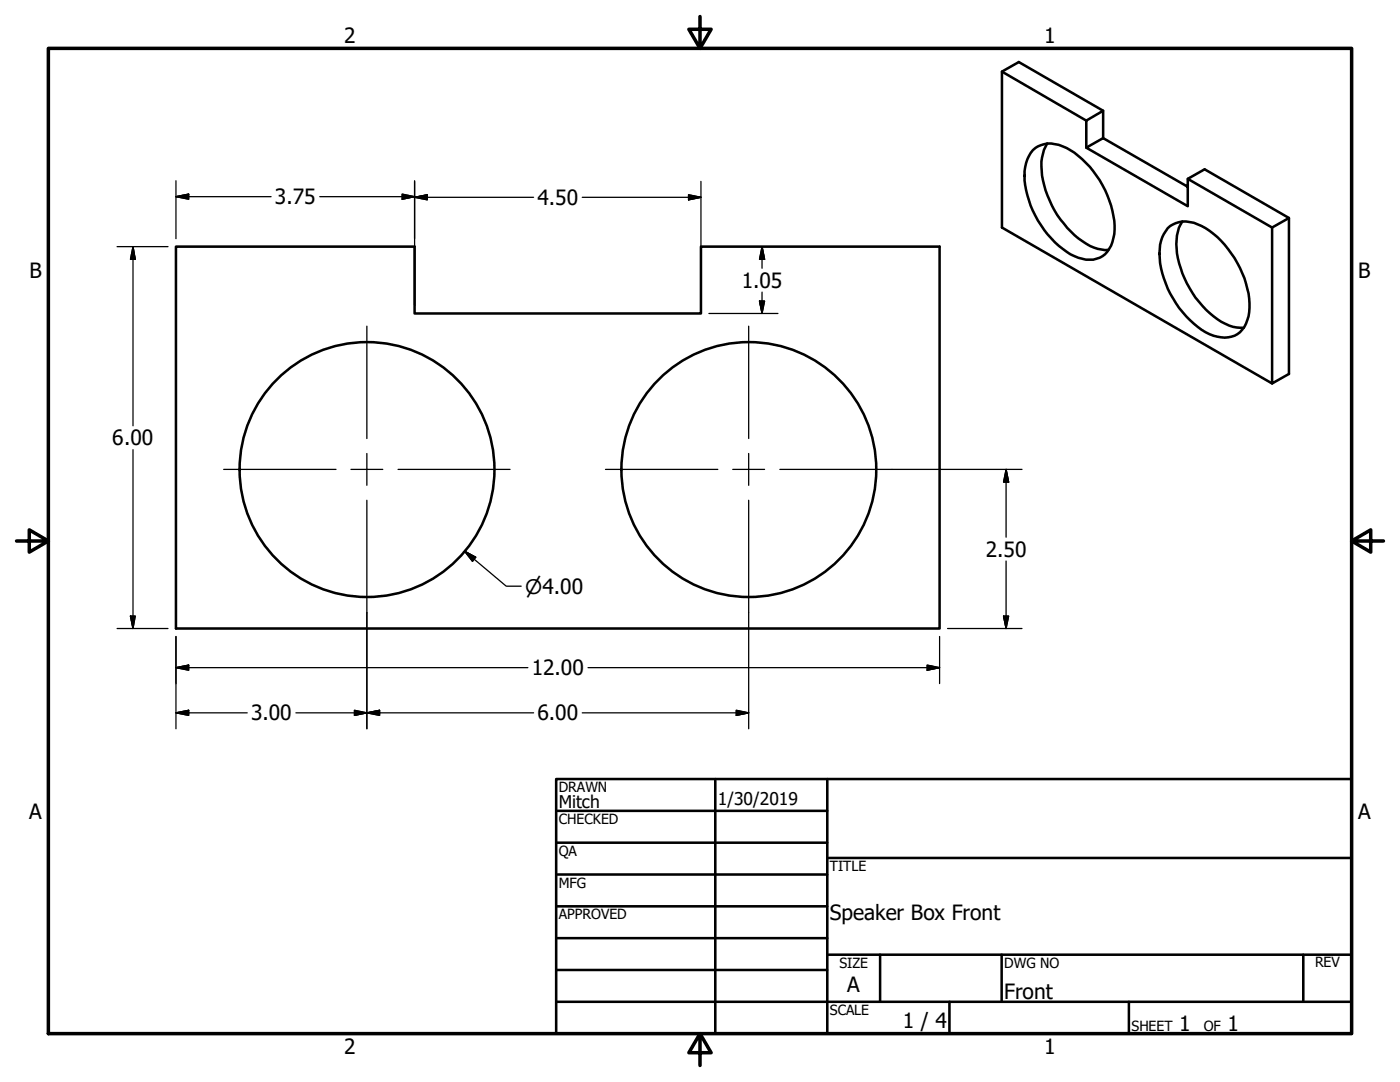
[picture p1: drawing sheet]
<svg xmlns="http://www.w3.org/2000/svg" width="279mm" height="216mm" viewBox="0 0 279 216" stroke-linecap="round" stroke-linejoin="round" font-family="sans-serif">
<!-- layer: Visible (ANSI) -->
<g fill="none" stroke="#000" stroke-width=".51">
<path d="M200 14.3l16.8 9.8M206.1 30a5.3 5.3 0 0 1 6-.8 17.2 17.2 0 0 1 7.9 7.8 17.7 17.7 0 0 1 2.4 9.7 5.9 5.9 0 0 1-2.9 4.7 6.5 6.5 0 0 1-5.9-.7 19.7 19.7 0 0 1-9.1-16.5 7.3 7.3 0 0 1 1.6-4.2zM209 28.6a9.7 9.7 0 0 0-.8 7.4 19.7 19.7 0 0 0 9.4 13.1l1.5 .6 1.4 .2 .7-.1M220.2 27.6v-5.5l-3.4 2v5.4M220.2 22.1l-16.9-9.7-3.3 1.9v31.1l53.9 31.1M237 37.3l-16.8-9.7-3.4 1.9 20.2 11.6v-5.4l3.4-1.9 16.8 9.7v31.1l-3.3 1.9v-31.1M237 35.7l16.9 9.7 3.3-1.9M35.1 49.2h47.6v13.3h57.2v-13.3h47.6v76.2h-152.4zM233 45.5a5.3 5.3 0 0 1 6-.7 17.8 17.8 0 0 1 8.9 9.7 13.5 13.5 0 0 1 1 9.4 4.6 4.6 0 0 1-5.9 3.3 12.9 12.9 0 0 1-7-4.9 19.8 19.8 0 0 1-4.6-11.7 7.6 7.6 0 0 1 1.6-5.1zM236 44.2a8.9 8.9 0 0 0-1.1 6.3 19.9 19.9 0 0 0 9.6 14.1 6.7 6.7 0 0 0 3.7 .8"/>
<circle cx="73.3" cy="93.7" r="25.4"/>
<circle cx="149.5" cy="93.7" r="25.4"/>
</g>
<!-- layer: Border (ANSI) -->
<path d="M9.7 9.7h260v196.5h-260zM139.7 3.3v6.4l-2.2-3.9h4.4l-2.2 3.9M3.3 107.9h6.4l-3.9-2.2v4.5l3.9-2.3M269.7 107.9l3.9 2.3v-4.5l-3.9 2.2h6.4M139.7 206.2l2.2 3.9h-4.4l2.2-3.9v6.4" fill="none" stroke="#000" stroke-width=".7"/>
<!-- layer: Title (ANSI) -->
<g fill="none" stroke="#000" stroke-width=".51">
<path d="M111 155.4h158.7v50.8h-158.7zM142.7 155.4v50.8M165.1 155.4v50.8M111 161.8h54.1M111 168.1h54.1M111 174.5h54.1M165.1 171.2h104.6M111 180.8h54.1M111 187.2h54.1M111 193.5h54.1M111 199.9h158.7M165.1 190.5h104.6"/>
<path d="M175.6 190.5v9.4M189.5 199.9v6.3M199.9 190.5v9.4M225.3 199.9v6.3M260.1 190.5v9.4"/>
</g>
<!-- layer: Dimension (ANSI) -->
<g fill="none" stroke="#000" stroke-width=".25">
<path d="M35.1 39.2l2.6-.5v1.1zM35.1 39.2h19M35.1 36.1v11.5M63.8 39.2h18.9M80.3 38.7l2.4 .5-2.4 .6zM82.7 39.4l2.6-.5v1zM82.7 36.1v24.9M82.7 39.4h23.8M116.2 39.4h23.7M137.4 38.9l2.5 .5-2.5 .5zM139.9 36.2v24.8M23.4 49.2h10.1"/>
<path d="M26.5 49.2l.5 2.6h-1zM26.5 49.2v35.8M141.5 49.2h13.8M152.1 49.2l.5 2.6h-1zM152.1 49.2v4.3M152.1 58.3v4.2M141.5 62.5h13.8M151.6 60.1h1l-.5 2.4zM26.5 89.7v35.7M178 93.7h26M200.8 93.7l.5 2.5h-1zM200.8 93.7v13.5"/>
<path d="M92.7 110l2.2 1.2-.6 .8zM92.7 110l8.3 7h3M200.8 112v13.4M23.4 125.4h10.1M26 122.9h1l-.5 2.5zM35.1 133.2l2.6-.5v1zM35.1 127v18.4M35.1 133.2h70.2M73.2 122.2v23.2M117.3 133.2h70.2M149.4 122.2v23.2M185 132.7l2.5 .5-2.5 .5z"/>
<path d="M187.5 127v9.4M189.1 125.4h14.9M200.3 122.9h1l-.5 2.5zM35.1 142.2l2.6-.5v1zM35.1 142.2h14.2M59.1 142.2h47.4M70.7 141.7l2.5 .5-2.5 .5zM73.2 142.2l2.6-.5v1zM116.2 142.2h33.2M146.9 141.7l2.5 .5-2.5 .5z"/>
</g>
<g fill="#000" stroke="#000" stroke-width=".25">
<path d="M35.1 39.2l2.6-.5zM35.1 39.2l2.6-.5v1.1zM80.3 39.8l2.4-.6zM80.3 38.7l2.4 .5-2.4 .6zM82.7 39.4l2.6-.5zM82.7 39.4l2.6-.5v1zM137.4 39.9l2.5-.5zM137.4 38.9l2.5 .5-2.5 .5zM26.5 49.2l.5 2.6zM26.5 49.2l.5 2.6h-1zM152.1 49.2l.5 2.6zM152.1 49.2l.5 2.6h-1z"/>
<path d="M151.6 60.1l.5 2.4zM151.6 60.1h1l-.5 2.4zM200.8 93.7l.5 2.5zM200.8 93.7l.5 2.5h-1zM92.7 110l2.2 1.2zM92.7 110l2.2 1.2-.6 .8zM26 122.9l.5 2.5zM26 122.9h1l-.5 2.5zM35.1 133.2l2.6-.5zM35.1 133.2l2.6-.5v1zM185 133.7l2.5-.5zM185 132.7l2.5 .5-2.5 .5z"/>
<path d="M200.3 122.9l.5 2.5zM200.3 122.9h1l-.5 2.5zM35.1 142.2l2.6-.5zM35.1 142.2l2.6-.5v1zM70.7 142.7l2.5-.5zM70.7 141.7l2.5 .5-2.5 .5zM73.2 142.2l2.6-.5zM73.2 142.2l2.6-.5v1zM146.9 142.7l2.5-.5zM146.9 141.7l2.5 .5-2.5 .5z"/>
</g>
<!-- layer: Center Mark (ANSI) -->
<path d="M73.2 65.1v22.4M149.4 65.1v22.4M44.6 93.7h22.5M70 93.7h6.4M73.2 90.5v6.3M73.2 99.8v22.4M79.4 93.7h22.4M120.8 93.7h22.5M146.2 93.7h6.4M149.4 90.5v6.3M149.4 99.8v22.4M155.6 93.7h22.4" fill="none" stroke="#000" stroke-width=".25"/>
<g font-size="4.2">
<text x="68.7" y="8.6">2</text>
<text x="208.4" y="8.6">1</text>
<text x="54.9" y="40.8">3.75</text>
<text x="107.3" y="40.9">4.50</text>
<text x="5.9" y="55.5">B</text>
<text x="148" y="57.4">1.05</text>
<text x="271.1" y="55.5">B</text>
<text x="22.4" y="88.8">6.00</text>
<text x="196.7" y="111.1">2.50</text>
<text x="106.1" y="134.7">12.00</text>
<text x="50.1" y="143.8">3.00</text>
<text x="107.3" y="143.8">6.00</text>
<text x="5.8" y="163.4">A</text>
<text x="271" y="163.4">A</text>
<text x="165.6" y="183.5">Speaker Box Front</text>
<text x="169.1" y="198">A</text>
<text x="200.4" y="199.3">Front</text>
<text x="180.1" y="205.1">1 / 4</text>
<text x="235.3" y="205.7">1</text>
<text x="245" y="205.7">1</text>
<text x="68.7" y="210.3">2</text>
<text x="208.4" y="210.3">1</text>
</g>
<text font-size="4" x="104.8" y="118.4">⌀4.00</text>
<g font-size="3.5">
<text x="111.5" y="161.2">Mitch</text>
<text x="143.3" y="160.7">1/30/2019</text>
</g>
<g font-size="2.8">
<text x="111.5" y="158">DRAWN</text>
<text x="111.5" y="164.4">CHECKED</text>
<text x="111.5" y="170.8">QA</text>
<text x="165.6" y="173.7">TITLE</text>
<text x="111.5" y="177.1">MFG</text>
<text x="111.5" y="183.5">APPROVED</text>
<text x="167.5" y="193.1">SIZE</text>
<text x="200.4" y="193.1">DWG NO</text>
<text x="262.4" y="193">REV</text>
<text x="165.6" y="202.5">SCALE</text>
<text x="225.8" y="205.7">SHEET</text>
<text x="240.2" y="205.7">OF</text>
</g>
</svg>
